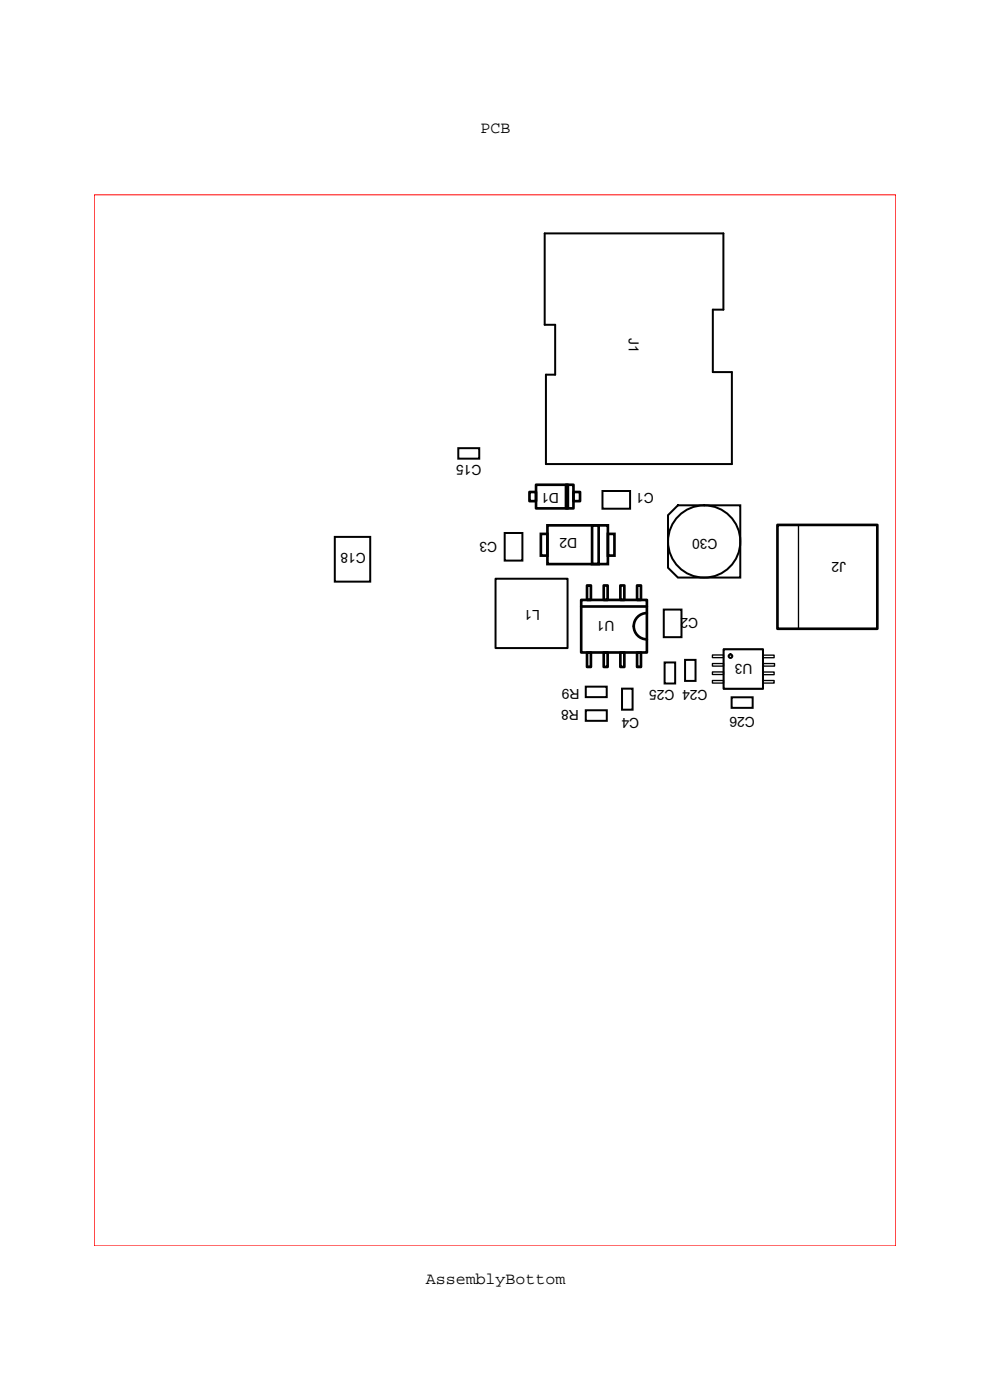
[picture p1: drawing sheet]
<svg xmlns="http://www.w3.org/2000/svg" width="210mm" height="297mm" viewBox="0 0 210 297" stroke-linecap="round" stroke-linejoin="round" font-family="sans-serif">
<!-- layer: 1 -->
<g fill="none" stroke="#000" stroke-width=".42">
<path d="M115.5 49.5h37.9v16.2h-2.2v13.2h4v19.5h-39.4v-18.9h2v-10.6h-2.3zM97.2 95.1h4.5v2.2h-4.5zM71 113.9h7.5v9.5h-7.5zM107.1 113.1h3.7v5.8h-3.7zM127.8 104.2h5.8v3.7h-5.8zM141.7 109.3l2.1-2.1h13.2v15.3h-13.2l-2.1-2.1zM105.1 122.8h15.3v14.7h-15.3zM140.8 129.3h3.8v5.9h-3.8zM145.3 140h2.2v4.4h-2.2zM153.5 137.7h8.3v8.4h-8.3zM124.2 150.7h4.5v2.2h-4.5zM124.2 145.7h4.5v2.2h-4.5z"/>
<path d="M131.9 146.1h2.3v4.4h-2.3zM141 140.5h2.2v4.5h-2.2zM155.2 147.9h4.4v2.3h-4.4z"/>
<circle cx="149.4" cy="114.9" r="7.7"/>
<circle cx="154.9" cy="139.2" r=".39"/>
</g>
<g fill="none" stroke="#000" stroke-width=".56">
<path d="M112.3 104.4h1.4v1.9h-1.4zM113.7 102.8h7.9v5h-7.9zM114.7 113.3h1.4v4.6h-1.4zM116.1 111.4h12.8v8.3h-12.8zM120.1 102.8h.4v5h-.4zM121.6 104.4h1.4v1.9h-1.4zM125.6 111.4h1.4v8.3h-1.4zM128.9 113.3h1.4v4.6h-1.4zM164.9 111.4h21.2v22h-21.2zM123.3 127.3h13.9v11.1h-13.9zM123.3 128.7h13.9M124.5 138.4h.8v3.1h-.8z"/>
<path d="M124.5 124.2h.8v3.1h-.8zM128.1 138.4h.8v3.1h-.8zM128.1 124.2h.8v3.1h-.8zM131.6 138.4h.8v3.1h-.8zM131.6 124.2h.8v3.1h-.8zM135.1 138.4h.9v3.1h-.9zM135.1 124.2h.9v3.1h-.9zM137.2 130.1a2.79 2.79 0 0 0-2.8 2.7 2.79 2.79 0 0 0 2.8 2.8"/>
</g>
<path d="M169.4 111.4v22M151.1 138.9h2.4v.6h-2.4zM161.8 139h2.4v.5h-2.4zM151.1 140.8h2.4v.5h-2.4zM151.1 142.5h2.4v.6h-2.4zM151.1 144.4h2.4v.5h-2.4zM161.8 142.6h2.4v.5h-2.4zM161.8 144.4h2.4v.5h-2.4zM161.9 140.8h2.4v.5h-2.4z" fill="none" stroke="#000" stroke-width=".28"/>
<path d="M153.5 137.7h8.3v8.4h-8.3z" fill="none" stroke="#000" stroke-width=".21"/>
<path d="M20 41.3h170v223h-170z" fill="none" stroke="#f00" stroke-width=".21"/>
<g font-size="3.5">
<text x="102" y="28.2">PCB</text>
<text x="90.3" y="272.3">AssemblyBottom</text>
</g>
<g font-size="2.9">
<text x="133.4" y="71.7" transform="rotate(90 133.4 71.7)">J1</text>
<text x="102.1" y="98.7" transform="rotate(180 102.1 98.7)">C15</text>
<text x="118.6" y="104.6" transform="rotate(180 118.6 104.6)">D1</text>
<text x="138.7" y="104.7" transform="rotate(180 138.7 104.7)">C1</text>
<text x="77.6" y="117.3" transform="rotate(180 77.6 117.3)">C18</text>
<text x="105.4" y="114.9" transform="rotate(180 105.4 114.9)">C3</text>
<text x="122.4" y="114.2" transform="rotate(180 122.4 114.2)">D2</text>
<text x="152.2" y="114.4" transform="rotate(180 152.2 114.4)">C30</text>
<text x="179.5" y="119.2" transform="rotate(180 179.5 119.2)">J2</text>
<text x="114.5" y="129.4" transform="rotate(180 114.5 129.4)">L1</text>
<text x="130.3" y="131.8" transform="rotate(180 130.3 131.8)">U1</text>
<text x="148.1" y="131.2" transform="rotate(180 148.1 131.2)">C2</text>
<text x="159.6" y="140.9" transform="rotate(180 159.6 140.9)">U3</text>
<text x="122.9" y="146.1" transform="rotate(180 122.9 146.1)">R9</text>
<text x="150" y="146.3" transform="rotate(180 150 146.3)">C24 C25</text>
<text x="122.8" y="150.7" transform="rotate(180 122.8 150.7)">R8</text>
<text x="135.6" y="152.3" transform="rotate(180 135.6 152.3)">C4</text>
<text x="160.1" y="152.1" transform="rotate(180 160.1 152.1)">C26</text>
</g>
</svg>
